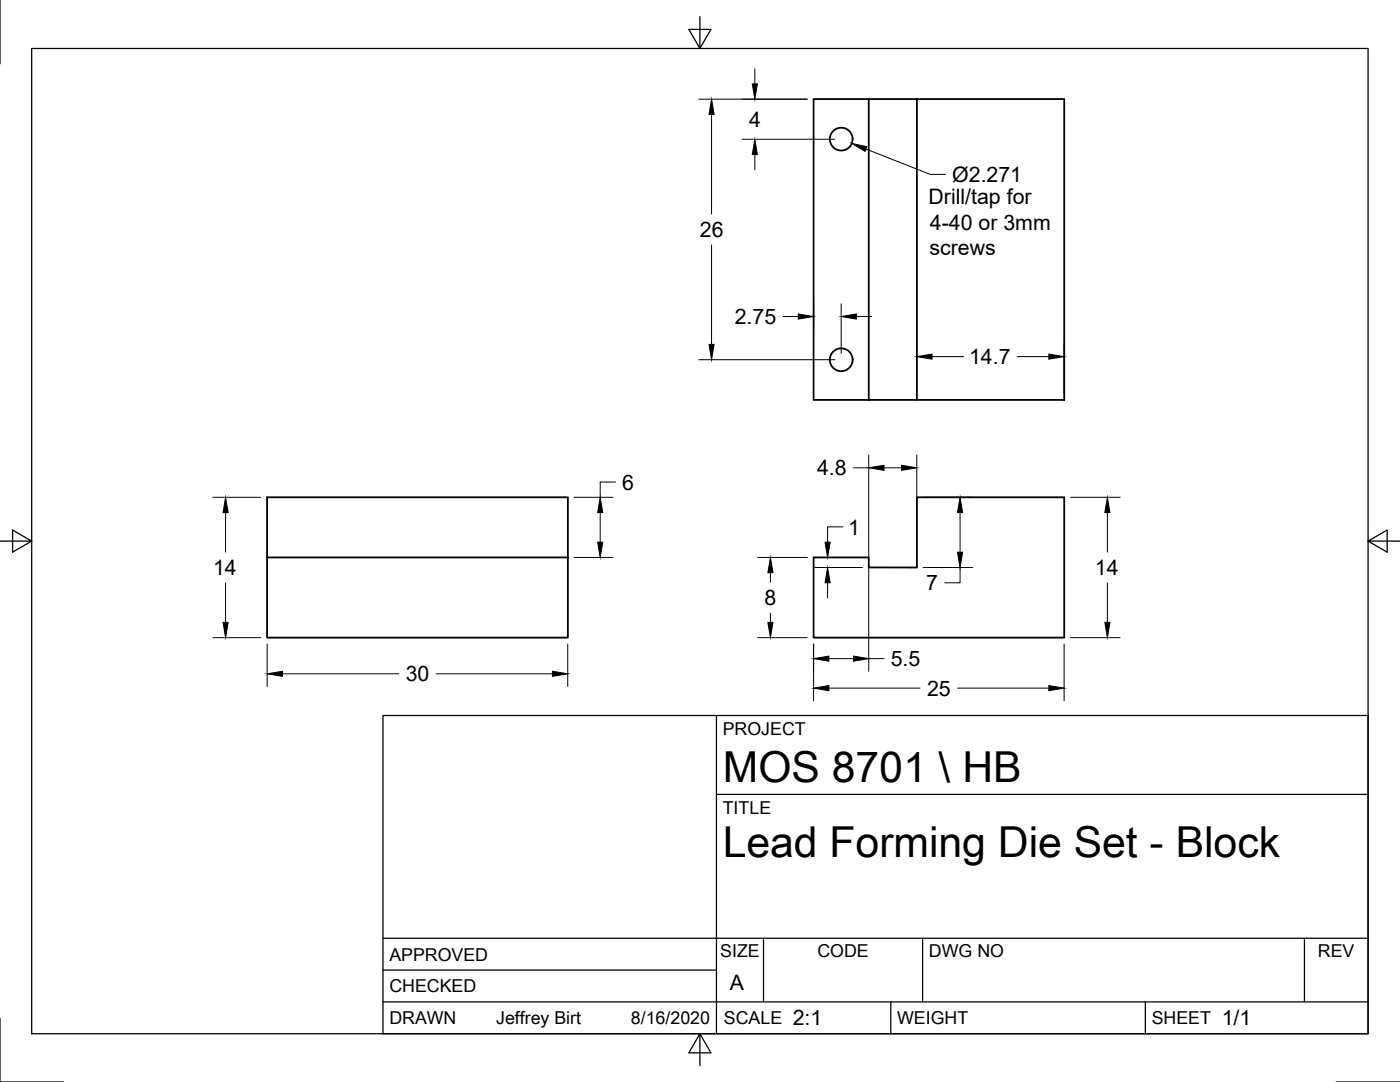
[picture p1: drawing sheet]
<svg xmlns="http://www.w3.org/2000/svg" width="279mm" height="216mm" viewBox="0 0 279 216" stroke-linecap="round" stroke-linejoin="round" font-family="sans-serif">
<!-- layer: Visible -->
<g fill="none" stroke="#000" stroke-width=".36">
<path d="M162.4 19.8h11v60h-11zM173.4 19.8h9.6M183 19.8h29.4v60h-29.4zM173.4 79.8h9.6M53.3 111.2v-12h60v12M53.3 111.2h60v16h-60zM162.4 111.2h11v2h9.6v-14h29.4v28h-50z"/>
<circle cx="167.9" cy="27.8" r="2.28"/>
<circle cx="167.9" cy="71.8" r="2.28"/>
</g>
<!-- layer: Border -->
<path d="M0 0v12.7M6.3 9.7h266.7v196.6h-266.7zM139.7 3.3v6.4l2.2-3.8h-4.4l2.2 3.8M0 108h6.3l-3.8-2.2v4.4l3.8-2.2M273 108l3.8 2.2v-4.4l-3.8 2.2h6.4M0 203.2v12.7h12.7M139.7 206.3l-2.2 3.8h4.4l-2.2-3.8v6.3M266.7 215.9h12.7" fill="none" stroke="#000" stroke-width=".25"/>
<!-- layer: Titleblock -->
<path d="M76.4 142.8h196.6v63.5h-196.6zM143 158.5h130M143 142.8v63.5M76.4 199.9h196.6M76.4 193.6h66.6M76.4 187.2h196.6M152.4 187.2v12.7M177.8 199.9v6.4M184.1 187.2v12.7M228.6 199.9v6.4M260.3 187.2v12.7" fill="none" stroke="#000" stroke-width=".25"/>
<!-- layer: Dimensions -->
<g fill="none" stroke="#000" stroke-width=".2">
<path d="M139.5 19.8h21.6M150.6 13.7v3M142 22.8v19.9M148.1 27.8h18.5M150.6 30.8v3.1M172.8 29.7l12.9 5.1h3M142 48.9v19.8M139.5 71.8h27.1M156.3 63.2h3M162.4 60.3v5.4M167.9 60.6v9.9M170.9 63.2h3.1"/>
<path d="M183 68.6v9.9M186 71.2h6.3M203 71.2h6.3M212.4 68.6v9.9M42.5 99.2h9.5M114.6 99.2h7.7M122.8 96.2h-3v3M170.3 93.3h3.1M173.4 90.8v21.2M176.4 93.3h3.5M183 90.8v21.2M184.2 99.2h9.9"/>
<path d="M213.6 99.2h9.9M45 102.3v7.9M45 116.3v7.9M114.6 111.2h7.7M119.8 102.3v5.9M151.2 111.2h9.9M153.8 114.3v1.9M162.6 111.2h9.5M162.6 113.2h9.5M165.2 116.3v3M168.2 105.1h-3v3.1M173.4 112.5v21.5"/>
<path d="M184.2 113.2h9.9M191.6 113.2v3.1h-3M191.6 102.3v7.9M221 102.3v7.9M221 116.3v7.9M42.5 127.2h9.5M53.3 128.5v8.5M56.4 134.5h23.2M87 134.5h23.3M113.3 128.5v8.5M151.2 127.2h9.9M153.8 122.3v1.9"/>
<path d="M162.4 128.5v11.3M165.4 137.3h18.2M165.4 131.4h4.9M173.4 131.4h3M191.1 137.3h18.2M212.4 128.5v11.3M213.6 127.2h9.9"/>
</g>
<g fill="#000" stroke="#000" stroke-width=".2">
<path d="M150.1 16.7h1.1l-.6 3.1zM142 19.8l.5 3h-1zM150.6 27.8l.6 3h-1.1zM170 28.6l3 .7-.4 .9zM141.5 68.7h1l-.5 3.1zM159.3 62.7l3.1 .5-3.1 .5zM167.9 63.2l3-.5v1zM183 71.2l3-.5v1zM209.3 70.7l3.1 .5-3.1 .5zM173.4 93.3l3-.5v1.1zM179.9 92.8l3.1 .5-3.1 .6zM45 99.2l.5 3.1h-1z"/>
<path d="M119.3 108.2h1l-.5 3zM119.8 99.2l.5 3.1h-1zM153.8 111.2l.5 3.1h-1.1zM165.2 113.2l.5 3.1h-1zM164.7 108.2h1l-.5 3zM191.6 99.2l.5 3.1h-1zM191.1 110.2h1l-.5 3zM221 99.2l.5 3.1h-1zM44.5 124.2h1l-.5 3zM53.3 134.5l3.1-.6v1.1zM110.3 133.9l3 .6-3 .5zM153.2 124.2h1.1l-.5 3z"/>
<path d="M162.4 137.3l3-.5v1zM162.4 131.4l3-.5v1zM170.3 130.9l3.1 .5-3.1 .5zM209.3 136.8l3.1 .5-3.1 .5zM220.5 124.2h1l-.5 3z"/>
</g>
<g font-size="8.5">
<text x="144.3" y="156">MOS 8701 \ HB</text>
<text x="144.3" y="171">Lead Forming Die Set - Block</text>
</g>
<g font-size="4.3">
<text x="149.5" y="25.3">4</text>
<text x="185.3" y="40.8">Drill/tap for</text>
<text x="190" y="36.3">Ø2.271</text>
<text x="139.7" y="47.3">26</text>
<text x="185.6" y="45.9">4-40 or 3mm</text>
<text x="185.5" y="50.9">screws</text>
<text x="146.6" y="64.7">2.75</text>
<text x="193.4" y="72.7">14.7</text>
<text x="163.1" y="94.8">4.8</text>
<text x="124.2" y="97.7">6</text>
<text x="169.3" y="106.7">1</text>
<text x="42.5" y="114.8">14</text>
<text x="184.8" y="117.8">7</text>
<text x="218.5" y="114.8">14</text>
<text x="152.6" y="120.7">8</text>
<text x="81" y="136">30</text>
<text x="177.8" y="132.9">5.5</text>
<text x="185" y="138.8">25</text>
<text x="145.7" y="197.5">A</text>
<text x="158.2" y="204.6">2:1</text>
<text x="243.8" y="204.6">1/1</text>
</g>
<g font-size="3.5">
<text x="144.3" y="146.6">PROJECT</text>
<text x="144.3" y="162.3">TITLE</text>
<text x="77.7" y="191.7">APPROVED</text>
<text x="143.7" y="191">SIZE</text>
<text x="163.1" y="191">CODE</text>
<text x="185.4" y="191">DWG NO</text>
<text x="263" y="191">REV</text>
<text x="77.7" y="198">CHECKED</text>
<text x="77.7" y="204.4">DRAWN</text>
<text x="99" y="204.4">Jeffrey Birt</text>
<text x="125.9" y="204.4">8/16/2020</text>
<text x="144.5" y="204.4">SCALE</text>
<text x="179" y="204.4">WEIGHT</text>
<text x="229.8" y="204.4">SHEET</text>
</g>
</svg>
